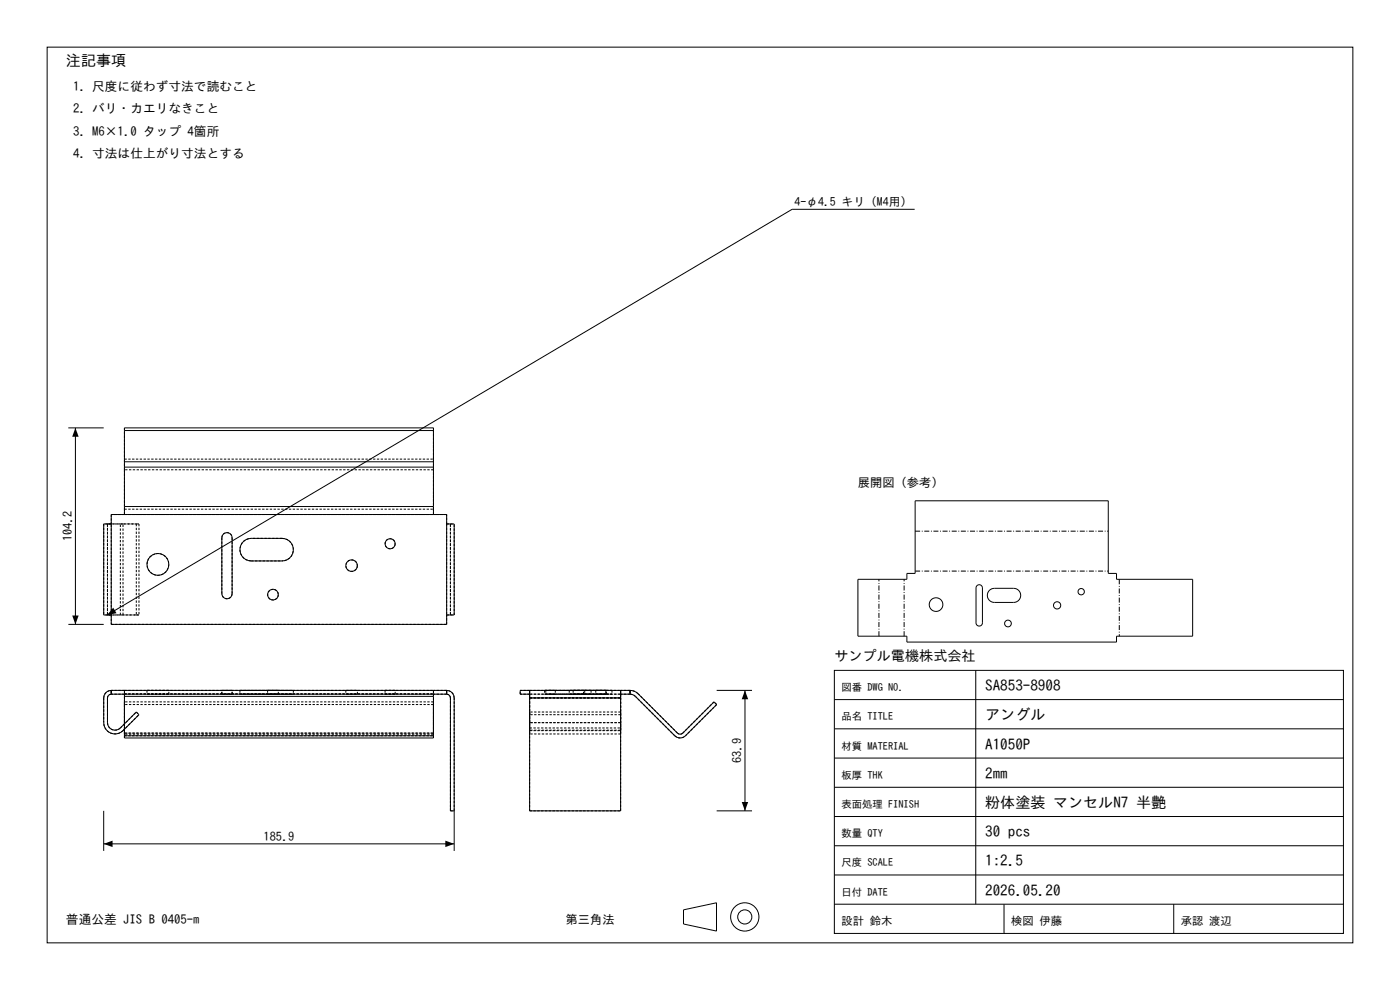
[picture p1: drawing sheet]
<svg xmlns="http://www.w3.org/2000/svg" width="297mm" height="210mm" viewBox="0 0 297 210" stroke-linecap="round" stroke-linejoin="round" font-family="sans-serif">
<g fill="none" stroke="#000" stroke-width=".21">
<path d="M10 10h277v190h-277zM194 44.4h-26l-145.3 86M14.5 90.8h7.5M16 90.8v41.6M26.4 98v1.1M26.4 98v-7.2h65.6v7.2M26.4 99.1v8.3M26.4 99.1h65.6M26.4 98h65.6M26.4 91.3h65.6M92 98v1.1M92 99.1v8.3"/>
<path d="M23.6 111.1h-1.6v19.3h1.6M23.6 109.1h71.2v23.3h-71.2zM26.4 107.4v1.7M26.4 107.4h65.6M47.3 113.4a1.09 1.09 0 0 1 1.2-.4 1.09 1.09 0 0 1 .7 1.1v11.8a1.09 1.09 0 0 1-1 1.1 1.09 1.09 0 0 1-1.1-1.1v-11.8zM51.7 114.8l.5-.3 1.1-.3h6.5a2.39 2.39 0 0 1 2.4 2.4 2.39 2.39 0 0 1-2.4 2.4h-6.5a2.39 2.39 0 0 1-2.2-1.6 2.39 2.39 0 0 1 .6-2.6zM92 107.4v1.7M94.8 111.1h1.6v19.3h-1.6M194.1 106.2h41v15.4h1.8v1.3h16.1v12h-16.1v1.3h-44.5v-1.3h-10.4v-12h10.4v-1.3h1.7zM14.5 132.4h7.5M207.3 124.2a.68 .68 0 0 1 .7-.1 .68 .68 0 0 1 .4 .6v7.4a.68 .68 0 0 1-.7 .7 .68 .68 0 0 1-.6-.7v-7.4zM209.9 125.2l.5-.3 .5-.1h4.1a1.5 1.5 0 0 1 1.5 1.5 1.5 1.5 0 0 1-1.5 1.5h-4.1a1.5 1.5 0 0 1-1.3-.9 1.5 1.5 0 0 1 .3-1.7z"/>
<path d="M23.6 146.4a1.6 1.6 0 0 0-1.6 1.6v5.3a2.4 2.4 0 0 0 1.5 2.2 2.4 2.4 0 0 0 2.6-.5l3.4-3.4-.6-.6-3.4 3.4a1.6 1.6 0 0 1-1.7 .4 1.6 1.6 0 0 1-1-1.5v-5.3a.8 .8 0 0 1 .8-.8M23.6 147.2h71.2M23.6 146.4h71.2M23.6 146.4v.8M26.4 147.2v.5M26.4 156.1v.4h65.6v-.4M26.4 147.7h65.6M26.4 156.1h65.6M26.4 147.7v5.9M26.4 154.7v1.4M92 147.2v.5M92 147.7v8.4"/>
<path d="M94.8 147.2a.8 .8 0 0 1 .8 .8v24h.8M94.8 146.4a1.6 1.6 0 0 1 1.6 1.6v32.5M94.8 146.4v.8M112.4 146.4v1.6M112.4 148v24h19.3v-24M112.4 148h19.3M131.7 146.4v1.6M131.7 147.2h2M133.7 146.4a2.4 2.4 0 0 1 1.7 .8l8.3 8.3a.8 .8 0 0 0 1.1 0l6.7-6.6 .5 .6-6.6 6.6a1.6 1.6 0 0 1-2.2 0l-8.4-8.4-.7-.4-.4-.1M133.7 146.4h-23.3v.8h2M133.7 146.4v.8M152 146.4h7.5"/>
<path d="M158 146.4v25.6M177 142.2h108v55.8h-108zM177 154.6h108M177 148.4h108M207 142.2v49.6M22 172v8.5M22 179h74.4M152 172h7.5M177 179.4h108M177 173.2h108M177 167h108M177 160.8h108"/>
<path d="M145 193l7-1.5v6l-7-1.5zM177 191.8h108M177 185.6h108M213 191.8v6.2M249 191.8v6.2"/>
<circle cx="33.5" cy="119.7" r="2.32"/>
<circle cx="74.6" cy="120" r="1.23"/>
<circle cx="82.8" cy="115.3" r="1.07"/>
<circle cx="57.9" cy="126.1" r="1.14"/>
<circle cx="198.6" cy="128.2" r="1.45"/>
<circle cx="213.8" cy="132.3" r=".71"/>
<circle cx="224.3" cy="128.4" r=".77"/>
<circle cx="229.4" cy="125.5" r=".67"/>
<circle cx="158" cy="194.5" r="3"/>
<circle cx="158" cy="194.5" r="1.5"/>
</g>
<g fill="none" stroke="#000" stroke-width=".21" stroke-dasharray=".5 .3" stroke-linecap="butt">
<path d="M26.4 99.7v8.3M26.4 99.7v-2.3M26.4 90.8v6.6M26.4 97.4h65.6M92 99.7v-2.3M92 97.4v-6.6M92 99.7h-65.6M22 111.1v19.3M22.8 111.1h2.7M22.8 111.1v19.3M23.6 109.1v2M23.6 111.1h-.8"/>
<path d="M25.5 111.1h3.4M26.1 111.1h3.4M26.1 111.1h-4.1M26.4 109.1h65.6M26.4 109.1h-2.8M26.4 108h65.6M26.4 109.1v-1.1M28.9 111.1h.6M28.9 111.1v19.3M29.5 111.1v19.3M35.8 119.7a2.32 2.32 0 0 1-3.3 2.1 2.32 2.32 0 0 1-.5-3.9 2.32 2.32 0 0 1 3.7 1.2l.1 .6M47.1 114.1v11.8"/>
<path d="M47.1 114.1a1.09 1.09 0 0 1 1.1-1.1 1.09 1.09 0 0 1 1 1.1M53.3 119a2.39 2.39 0 0 1-2.4-2.4 2.39 2.39 0 0 1 2.4-2.4M53.3 119h6.5M59.8 114.2h-6.5M59.8 114.2a2.39 2.39 0 0 1 2.4 2.4 2.39 2.39 0 0 1-2.4 2.4M75.8 120a1.23 1.23 0 0 1-1.7 1.1 1.23 1.23 0 0 1-.4-2 1.23 1.23 0 0 1 2 .5l.1 .4M83.8 115.3a1.07 1.07 0 0 1-1.5 1 1.07 1.07 0 0 1-.3-1.7 1.07 1.07 0 0 1 1.8 .4v.3M92 109.1v-1.1M92 108v-8.3M94.8 111.1v19.3M94.8 111.1v-2M94.8 109.1h-2.8"/>
<path d="M94.8 111.1h.8M95.6 111.1v19.3M95.6 111.1h.8M22.8 130.4v-19.3M22.8 130.4h2.7M23.6 132.4h71.2M23.6 130.4v-19.3M23.6 130.4v2M23.6 130.4h-.8M25.5 130.4v-19.3M26.1 130.4h-4.1M26.1 130.4v-19.3"/>
<path d="M28.9 130.4h-3.4M28.9 130.4h.6M29.5 130.4h-3.4M49.2 125.9a1.09 1.09 0 0 1-1 1.1 1.09 1.09 0 0 1-1.1-1.1M49.2 125.9v-11.8M59 126.1a1.14 1.14 0 0 1-1.5 1.1 1.14 1.14 0 0 1-.4-1.9 1.14 1.14 0 0 1 1.9 .4v.4M94.8 132.4v-2M94.8 130.4h.8M95.6 130.4h.8M95.6 130.4v-19.3M96.4 130.4v-19.3M22 148a1.6 1.6 0 0 1 1.6-1.6"/>
<path d="M22 148v5.3M22.8 148v5.3M22.8 153.3a1.6 1.6 0 0 0 1 1.5 1.6 1.6 0 0 0 1.7-.4M23.6 147.2v-.8M23.6 146.4v.8M23.6 147.2a.8 .8 0 0 0-.8 .8M25.5 154.4l3.4-3.4M26.1 155l3.4-3.4M26.1 155a2.4 2.4 0 0 1-2.6 .5 2.4 2.4 0 0 1-1.5-2.2M26.4 147.2h65.6M26.4 147.2h-2.8M26.4 146.4h65.6"/>
<path d="M26.4 146.4h-2.8M26.4 146.4v.8M26.4 147.2v-.8M26.4 154.7v-1.1M26.4 156.5v-.4M26.4 149.5v6.6M26.4 149.5v-.6M26.4 148.9v6.6M26.4 155.5v.2M26.4 155.7v-.2M26.4 155.5v-8.3M26.4 156.1h65.6"/>
<path d="M26.4 155.5h65.6M28.9 151l.6 .6M31.2 147.2h4.6M31.2 146.4h4.6M31.2 146.4v.8M35.8 147.2h-4.6M35.8 146.4h-4.6M35.8 147.2v-.8M47.1 147.2h2.1M47.1 146.4h2.1M47.1 147.2v-.8M49.2 147.2h-2.1"/>
<path d="M49.2 146.4h-2.1M49.2 147.2v-.8M50.9 147.2h2.4M50.9 146.4h2.4M50.9 146.4v.8M53.3 147.2h-2.4M53.3 147.2h6.5M53.3 146.4h-2.4M53.3 146.4h6.5M56.8 147.2h2.2M56.8 146.4h2.2M56.8 146.4v.8"/>
<path d="M59 147.2h-2.2M59 146.4h-2.2M59 147.2v-.8M59.8 147.2h-6.5M59.8 147.2h2.4M59.8 146.4h-6.5M59.8 146.4h2.4M62.2 147.2h-2.4M62.2 146.4h-2.4M62.2 146.4v.8M73.4 147.2h2.4M73.4 146.4h2.4"/>
<path d="M73.4 146.4v.8M75.8 147.2h-2.4M75.8 146.4h-2.4M75.8 147.2v-.8M81.7 147.2h2.1M81.7 146.4h2.1M81.7 146.4v.8M83.8 147.2h-2.1M83.8 146.4h-2.1M83.8 147.2v-.8M92 146.4v.8M92 147.2v-.8"/>
<path d="M92 156.5v-.4M92 156.1v-6.6M92 149.5v-.6M92 155.5v-6.6M92 155.5v.2M92 155.7v-.2M92 147.2v8.3M92 155.5h-65.6M92 149.5h-65.6M92 148.9h-65.6M92 155.7h-65.6M94.8 146.4v.8"/>
<path d="M94.8 147.2h-2.8M94.8 146.4h-2.8M94.8 147.2a.8 .8 0 0 1 .8 .8M94.8 147.2v-.8M96.4 148a1.6 1.6 0 0 0-1.6-1.6M110.4 147.2v-.8M112.4 146.4v.8M112.4 147.2h19.3M112.4 147.2h-2M112.4 147.2v.8M112.4 148v24M112.4 146.4h19.3"/>
<path d="M112.4 146.4h-2M112.4 148h19.3M112.4 148v-1.6M112.4 153.3v-5.3M112.4 153.3v1.6M112.4 154.9v-.5M112.4 151v3.4M112.4 151v.6M112.4 151.6v3.4M112.4 155v.7M112.4 155.7v-2.4M112.4 154.4h19.3"/>
<path d="M112.4 155h19.3M115.5 147.2h2.3M115.5 146.4h2.3M115.5 146.4v.8M115.8 147.2h1.1M115.8 146.4h1.1M115.8 146.4v.8M116.7 147.2h-1.2M116.7 146.4h-1.2M116.9 147.2h-1.1M116.9 147.2h11.8M116.9 146.4h-1.1"/>
<path d="M116.9 146.4h11.8M117.8 147.2h-1.1M117.8 146.4h-1.1M117.8 146.4v.8M120.8 147.2h4.6M120.8 146.4h4.6M120.8 146.4v.8M121.6 147.2h2.4M121.6 146.4h2.4M121.6 146.4v.8M122.8 147.2h-1.2M122.8 146.4h-1.2"/>
<path d="M123.1 147.2h-2.3M123.1 146.4h-2.3M123.8 147.2h4.8M123.8 146.4h4.8M123.8 147.2v-.8M124 147.2h-1.2M124 146.4h-1.2M124 146.4v.8M125.4 147.2h-2.3M125.4 146.4h-2.3M125.4 146.4v.8M126.4 147.2h2.1"/>
<path d="M126.4 146.4h2.1M126.4 146.4v.8M127.5 147.2h-1.1M127.5 146.4h-1.1M128.5 147.2h-1M128.5 146.4h-1M128.5 146.4v.8M128.6 147.2h-4.8M128.6 146.4h-4.8M128.6 147.2v-.8M128.7 147.2h-11.8M128.7 147.2h1.1"/>
<path d="M128.7 146.4h-11.8M128.7 146.4h1.1M129.8 147.2h-1.1M129.8 146.4h-1.1M129.8 146.4v.8M131.7 147.2h-19.3M131.7 148h-19.3M131.7 147.2v.8M131.7 146.4v.8M131.7 148v-1.6M131.7 148v5.3M131.7 153.3v1.6"/>
<path d="M131.7 154.9v-.5M131.7 154.4v-3.4M131.7 151v.6M131.7 155v-3.4M131.7 155v.7M131.7 155.7v-2.4M131.7 153.3h-19.3M131.7 151h-19.3M131.7 151.6h-19.3M131.7 154.9h-19.3M131.7 155.7h-19.3M133.7 147.2h-2"/>
<path d="M133.7 146.4h-2M133.7 146.4v.8M133.7 147.2l.4 .1 .7 .4M133.7 147.2v-.8M135.4 147.2a2.4 2.4 0 0 0-1.7-.8M143.2 156.1l-8.4-8.4M143.2 156.1a1.6 1.6 0 0 0 2.2 0M143.7 155.5l-8.3-8.3M144.8 155.5a.8 .8 0 0 1-1.1 0M151.5 148.9l-6.7 6.6M152 149.5l-6.6 6.6M152 149.5l-.5-.6"/>
<path d="M95.6 172v-24M95.6 172h.8M96.4 172v-24M112.4 172h19.3M131.7 172v-24"/>
</g>
<path d="M16 90.8l.7 1.8h-1.4zM15.3 130.6h1.4l-.7 1.8zM24 128.9l.7 1.2-2 .3zM158 146.4l.7 1.9h-1.3zM22 179l1.9-.7v1.4zM94.5 178.3l1.9 .7-1.9 .7zM157.4 170.1h1.3l-.7 1.9z" fill="#000"/>
<path d="M194.1 112.7h41M186.5 134.9v-12M191.8 134.9v-12M194.1 121.1h41M237.5 122.9v12" fill="none" stroke="#000" stroke-width=".21" stroke-dasharray="1.1 .4 .2 .4" stroke-linecap="butt"/>
<g font-size="3.2">
<text x="14" y="14">注記事項</text>
<text x="209" y="146.6">SA853-8908</text>
<text x="209" y="152.8">アングル</text>
<text x="209" y="159">A1050P</text>
<text x="209" y="165.2">2mm</text>
<text x="209" y="171.4">粉体塗装 マンセルN7 半艶</text>
<text x="209" y="177.6">30 pcs</text>
<text x="209" y="183.8">1:2.5</text>
<text x="209" y="190">2026.05.20</text>
</g>
<text font-size="3" x="177" y="140.2">サンプル電機株式会社</text>
<g font-size="2.7">
<text x="15.5" y="19.2">1. 尺度に従わず寸法で読むこと</text>
<text x="15.5" y="24">2. バリ・カエリなきこと</text>
<text x="15.5" y="28.8">3. M6×1.0 タップ 4箇所</text>
<text x="15.5" y="33.6">4. 寸法は仕上がり寸法とする</text>
<text x="14" y="196">普通公差 JIS B 0405-m</text>
</g>
<g font-size="2.6">
<text x="182" y="103.2">展開図（参考）</text>
<text x="15.3" y="114.9" transform="rotate(-90 15.3 114.9)">104.2</text>
<text x="157.3" y="161.8" transform="rotate(-90 157.3 161.8)">63.9</text>
<text x="55.9" y="178.3">185.9</text>
<text x="120" y="196">第三角法</text>
</g>
<text font-size="2.5" x="168.5" y="43.8">4-φ4.5 キリ（M4用）</text>
<g font-size="2.4">
<text x="178.5" y="196.2">設計 鈴木</text>
<text x="214.5" y="196.2">検図 伊藤</text>
<text x="250.5" y="196.2">承認 渡辺</text>
</g>
<g font-size="2.2">
<text x="178.5" y="146.6">図番 DWG NO.</text>
<text x="178.5" y="152.8">品名 TITLE</text>
<text x="178.5" y="159">材質 MATERIAL</text>
<text x="178.5" y="165.2">板厚 THK</text>
<text x="178.5" y="171.4">表面処理 FINISH</text>
<text x="178.5" y="177.6">数量 QTY</text>
<text x="178.5" y="183.8">尺度 SCALE</text>
<text x="178.5" y="190">日付 DATE</text>
</g>
</svg>
